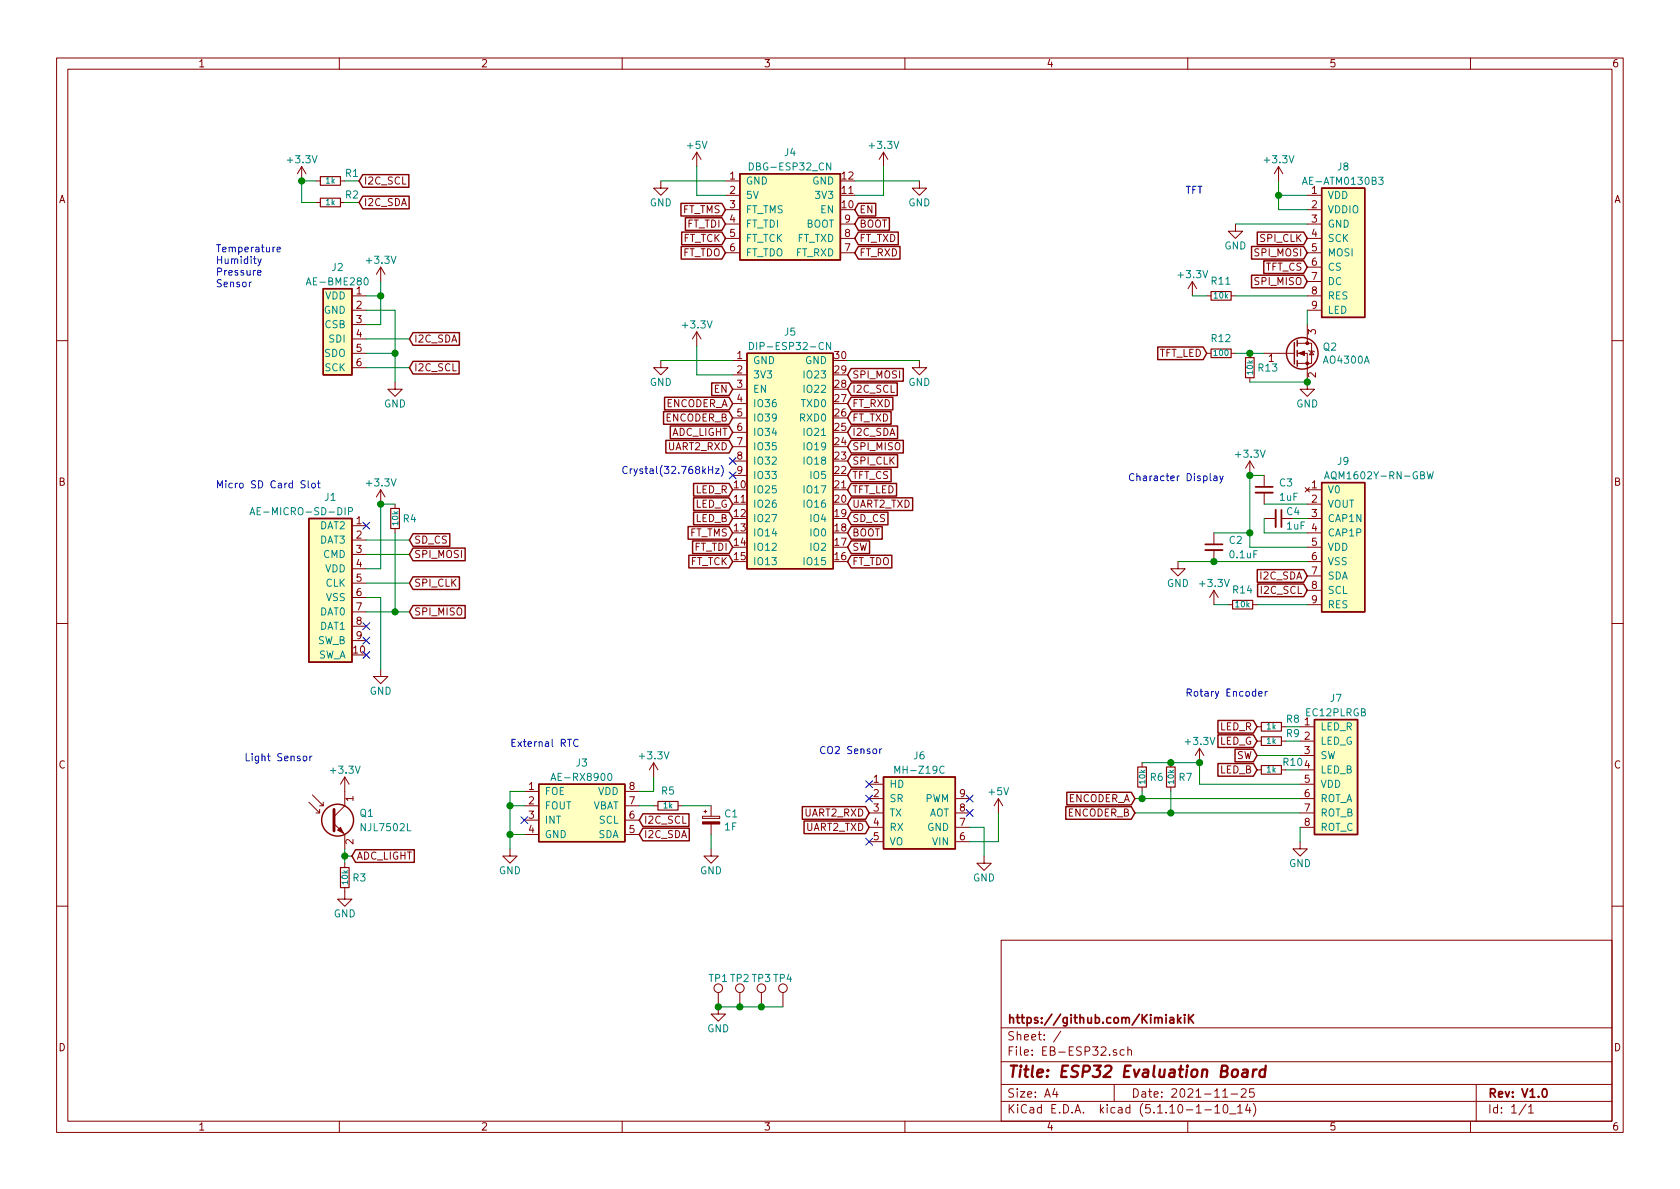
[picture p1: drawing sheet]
EESchema Schematic File Version 4
EELAYER 30 0
EELAYER END
$Descr A4 11693 8268
encoding utf-8
Sheet 1 1
Title "ESP32 Evaluation Board"
Date "2021-11-25"
Rev "V1.0"
Comp "https://github.com/KimiakiK"
Comment1 ""
Comment2 ""
Comment3 ""
Comment4 ""
$EndDescr
$Comp
L EB-ESP32:DIP-ESP32-CN J5
U 1 1
P 5500 3200
F 0 "J5" H 5500 4100 50  0000 C CNN
F 1 "DIP-ESP32-CN" H 5500 4000 50  0000 C CNN
F 2 "EB-ESP32:DIP-ESP32-CN" H 5500 3200 50  0001 C CNN
F 3 "" H 5500 3200 50  0001 C CNN
	1    5500 3200
	1    0    0    -1  
$EndComp
$Comp
L EB-ESP32:DBG-ESP32_CN J4
U 1 1
P 5500 1550
F 0 "J4" H 5500 2050 50  0000 C CNN
F 1 "DBG-ESP32_CN" H 5500 1950 50  0000 C CNN
F 2 "EB-ESP32:DBG-ESP32-CN" H 5450 1550 50  0001 C CNN
F 3 "" H 5450 1550 50  0001 C CNN
	1    5500 1550
	1    0    0    -1  
$EndComp
$Comp
L EB-ESP32:AE-ATM0130B3 J8
U 1 1
P 9350 1750
F 0 "J8" H 9350 2350 50  0000 C CNN
F 1 "AE-ATM0130B3" H 9350 2250 50  0000 C CNN
F 2 "EB-ESP32:AE-ATM0130B3" H 9350 1750 50  0001 C CNN
F 3 "" H 9350 1750 50  0001 C CNN
	1    9350 1750
	1    0    0    -1  
$EndComp
$Comp
L EB-ESP32:AE-BME280 J2
U 1 1
P 2350 2300
F 0 "J2" H 2350 2750 50  0000 C CNN
F 1 "AE-BME280" H 2350 2650 50  0000 C CNN
F 2 "EB-ESP32:AE-BME280" H 2350 2300 50  0001 C CNN
F 3 "" H 2350 2300 50  0001 C CNN
	1    2350 2300
	1    0    0    -1  
$EndComp
$Comp
L EB-ESP32:AE-MICRO-SD-DIP J1
U 1 1
P 2300 4050
F 0 "J1" H 2300 4650 50  0000 C CNN
F 1 "AE-MICRO-SD-DIP" H 2100 4550 50  0000 C CNN
F 2 "EB-ESP32:AE-MICRO-SD-DIP" H 2300 4050 50  0001 C CNN
F 3 "" H 2300 4050 50  0001 C CNN
	1    2300 4050
	1    0    0    -1  
$EndComp
$Comp
L EB-ESP32:AE-RX8900 J3
U 1 1
P 4050 5650
F 0 "J3" H 4050 6000 50  0000 C CNN
F 1 "AE-RX8900" H 4050 5900 50  0000 C CNN
F 2 "EB-ESP32:AE-RX8900" H 4050 5650 50  0001 C CNN
F 3 "" H 4050 5650 50  0001 C CNN
	1    4050 5650
	1    0    0    -1  
$EndComp
$Comp
L EB-ESP32:AQM1602Y-RN-GBW J9
U 1 1
P 9350 3800
F 0 "J9" H 9350 4400 50  0000 C CNN
F 1 "AQM1602Y-RN-GBW" H 9600 4300 50  0000 C CNN
F 2 "EB-ESP32:AQM1602Y-RN-GBW" H 9350 3800 50  0001 C CNN
F 3 "" H 9350 3800 50  0001 C CNN
	1    9350 3800
	1    0    0    -1  
$EndComp
$Comp
L EB-ESP32:EC12PLRGB J7
U 1 1
P 9300 5400
F 0 "J7" H 9300 5950 50  0000 C CNN
F 1 "EC12PLRGB" H 9300 5850 50  0000 C CNN
F 2 "EB-ESP32:EC12PLRGB" H 9300 5400 50  0001 C CNN
F 3 "" H 9300 5400 50  0001 C CNN
	1    9300 5400
	1    0    0    -1  
$EndComp
$Comp
L EB-ESP32:MH-Z19C J6
U 1 1
P 6400 5650
F 0 "J6" H 6400 6050 50  0000 C CNN
F 1 "MH-Z19C" H 6400 5950 50  0000 C CNN
F 2 "EB-ESP32:MH-Z19C" H 6400 5650 50  0001 C CNN
F 3 "" H 6400 5650 50  0001 C CNN
	1    6400 5650
	1    0    0    -1  
$EndComp
$Comp
L power:GND #PWR017
U 1 1
P 6400 2500
F 0 "#PWR017" H 6400 2250 50  0001 C CNN
F 1 "GND" H 6400 2350 50  0000 C CNN
F 2 "" H 6400 2500 50  0001 C CNN
F 3 "" H 6400 2500 50  0001 C CNN
	1    6400 2500
	1    0    0    -1  
$EndComp
$Comp
L power:+3.3V #PWR013
U 1 1
P 4850 2400
F 0 "#PWR013" H 4850 2250 50  0001 C CNN
F 1 "+3.3V" H 4850 2550 50  0000 C CNN
F 2 "" H 4850 2400 50  0001 C CNN
F 3 "" H 4850 2400 50  0001 C CNN
	1    4850 2400
	1    0    0    -1  
$EndComp
$Comp
L power:+5V #PWR019
U 1 1
P 6950 5650
F 0 "#PWR019" H 6950 5500 50  0001 C CNN
F 1 "+5V" H 6950 5800 50  0000 C CNN
F 2 "" H 6950 5650 50  0001 C CNN
F 3 "" H 6950 5650 50  0001 C CNN
	1    6950 5650
	1    0    0    -1  
$EndComp
$Comp
L Device:CP_Small C1
U 1 1
P 4950 5700
F 0 "C1" H 5038 5746 50  0000 L CNN
F 1 "1F" H 5038 5655 50  0000 L CNN
F 2 "EB-ESP32:SE-5R5-D105VY" H 4950 5700 50  0001 C CNN
F 3 "~" H 4950 5700 50  0001 C CNN
	1    4950 5700
	1    0    0    -1  
$EndComp
Text GLabel 5950 1450 2    50   Input ~ 0
EN
Text GLabel 5950 1550 2    50   Input ~ 0
BOOT
Text GLabel 5950 1650 2    50   Input ~ 0
FT_TXD
Text GLabel 5950 1750 2    50   Input ~ 0
FT_RXD
Text GLabel 5050 1450 0    50   Input ~ 0
FT_TMS
Text GLabel 5050 1550 0    50   Input ~ 0
FT_TDI
Text GLabel 5050 1650 0    50   Input ~ 0
FT_TCK
Text GLabel 5050 1750 0    50   Input ~ 0
FT_TDO
Text GLabel 5100 2700 0    50   Input ~ 0
EN
Text GLabel 5900 3700 2    50   Input ~ 0
BOOT
Text GLabel 5900 2900 2    50   Input ~ 0
FT_TXD
Text GLabel 5900 2800 2    50   Input ~ 0
FT_RXD
Text GLabel 5100 3700 0    50   Input ~ 0
FT_TMS
Text GLabel 5100 3800 0    50   Input ~ 0
FT_TDI
Text GLabel 5100 3900 0    50   Input ~ 0
FT_TCK
Text GLabel 5900 3900 2    50   Input ~ 0
FT_TDO
$Comp
L power:GND #PWR016
U 1 1
P 6400 1250
F 0 "#PWR016" H 6400 1000 50  0001 C CNN
F 1 "GND" H 6400 1100 50  0000 C CNN
F 2 "" H 6400 1250 50  0001 C CNN
F 3 "" H 6400 1250 50  0001 C CNN
	1    6400 1250
	1    0    0    -1  
$EndComp
$Comp
L power:GND #PWR010
U 1 1
P 4600 1250
F 0 "#PWR010" H 4600 1000 50  0001 C CNN
F 1 "GND" H 4600 1100 50  0000 C CNN
F 2 "" H 4600 1250 50  0001 C CNN
F 3 "" H 4600 1250 50  0001 C CNN
	1    4600 1250
	1    0    0    -1  
$EndComp
$Comp
L power:+5V #PWR012
U 1 1
P 4850 1150
F 0 "#PWR012" H 4850 1000 50  0001 C CNN
F 1 "+5V" H 4850 1300 50  0000 C CNN
F 2 "" H 4850 1150 50  0001 C CNN
F 3 "" H 4850 1150 50  0001 C CNN
	1    4850 1150
	1    0    0    -1  
$EndComp
$Comp
L power:+3.3V #PWR015
U 1 1
P 6150 1150
F 0 "#PWR015" H 6150 1000 50  0001 C CNN
F 1 "+3.3V" H 6150 1300 50  0000 C CNN
F 2 "" H 6150 1150 50  0001 C CNN
F 3 "" H 6150 1150 50  0001 C CNN
	1    6150 1150
	1    0    0    -1  
$EndComp
Wire Wire Line
	6400 1250 5950 1250
Wire Wire Line
	5050 1250 4600 1250
Wire Wire Line
	4850 1150 4850 1350
Wire Wire Line
	4850 1350 5050 1350
Wire Wire Line
	5950 1350 6150 1350
Wire Wire Line
	6150 1350 6150 1150
Text GLabel 5100 2900 0    50   Input ~ 0
ENCODER_B
Text GLabel 5100 2800 0    50   Input ~ 0
ENCODER_A
Text GLabel 5100 3000 0    50   Input ~ 0
ADC_LIGHT
Text GLabel 5100 3100 0    50   Input ~ 0
UART2_RXD
Text GLabel 5100 3400 0    50   Input ~ 0
LED_R
Text GLabel 5100 3500 0    50   Input ~ 0
LED_G
Text GLabel 5100 3600 0    50   Input ~ 0
LED_B
Text GLabel 5900 3800 2    50   Input ~ 0
SW
Text GLabel 5900 3500 2    50   Input ~ 0
UART2_TXD
Text GLabel 5900 3600 2    50   Input ~ 0
SD_CS
Text GLabel 5900 3400 2    50   Input ~ 0
TFT_LED
Text GLabel 5900 3300 2    50   Input ~ 0
TFT_CS
Text GLabel 5900 3200 2    50   Input ~ 0
SPI_CLK
Text GLabel 5900 3100 2    50   Input ~ 0
SPI_MISO
Text GLabel 5900 3000 2    50   Input ~ 0
I2C_SDA
Text GLabel 5900 2700 2    50   Input ~ 0
I2C_SCL
Text GLabel 5900 2600 2    50   Input ~ 0
SPI_MOSI
$Comp
L power:GND #PWR011
U 1 1
P 4600 2500
F 0 "#PWR011" H 4600 2250 50  0001 C CNN
F 1 "GND" H 4600 2350 50  0000 C CNN
F 2 "" H 4600 2500 50  0001 C CNN
F 3 "" H 4600 2500 50  0001 C CNN
	1    4600 2500
	1    0    0    -1  
$EndComp
Wire Wire Line
	6400 2500 5900 2500
Wire Wire Line
	5100 2500 4600 2500
Wire Wire Line
	4850 2400 4850 2600
Wire Wire Line
	4850 2600 5100 2600
$Comp
L Device:Q_Photo_NPN Q1
U 1 1
P 2300 5700
F 0 "Q1" H 2500 5750 50  0000 L CNN
F 1 "NJL7502L" H 2500 5650 50  0000 L CNN
F 2 "EB-ESP32:NJL7502L" H 2500 5800 50  0001 C CNN
F 3 "~" H 2300 5700 50  0001 C CNN
	1    2300 5700
	1    0    0    -1  
$EndComp
$Comp
L power:+3.3V #PWR02
U 1 1
P 2400 5500
F 0 "#PWR02" H 2400 5350 50  0001 C CNN
F 1 "+3.3V" H 2400 5650 50  0000 C CNN
F 2 "" H 2400 5500 50  0001 C CNN
F 3 "" H 2400 5500 50  0001 C CNN
	1    2400 5500
	1    0    0    -1  
$EndComp
$Comp
L Device:R_Small R3
U 1 1
P 2400 6100
F 0 "R3" H 2450 6100 50  0000 L CNN
F 1 "10k" V 2400 6100 40  0000 C CNN
F 2 "EB-ESP32:1608Metric" H 2400 6100 50  0001 C CNN
F 3 "~" H 2400 6100 50  0001 C CNN
	1    2400 6100
	1    0    0    -1  
$EndComp
Text GLabel 2450 5950 2    50   Input ~ 0
ADC_LIGHT
Wire Wire Line
	2400 5900 2400 5950
Wire Wire Line
	2450 5950 2400 5950
Connection ~ 2400 5950
Wire Wire Line
	2400 5950 2400 6000
$Comp
L power:GND #PWR03
U 1 1
P 2400 6200
F 0 "#PWR03" H 2400 5950 50  0001 C CNN
F 1 "GND" H 2400 6050 50  0000 C CNN
F 2 "" H 2400 6200 50  0001 C CNN
F 3 "" H 2400 6200 50  0001 C CNN
	1    2400 6200
	1    0    0    -1  
$EndComp
$Comp
L power:+3.3V #PWR024
U 1 1
P 8900 1250
F 0 "#PWR024" H 8900 1100 50  0001 C CNN
F 1 "+3.3V" H 8900 1400 50  0000 C CNN
F 2 "" H 8900 1250 50  0001 C CNN
F 3 "" H 8900 1250 50  0001 C CNN
	1    8900 1250
	1    0    0    -1  
$EndComp
Wire Wire Line
	9100 1450 8900 1450
Wire Wire Line
	8900 1450 8900 1350
Connection ~ 8900 1350
Wire Wire Line
	8900 1350 8900 1250
Wire Wire Line
	8900 1350 9100 1350
Text GLabel 9100 1650 0    50   Input ~ 0
SPI_CLK
Text GLabel 9100 1750 0    50   Input ~ 0
SPI_MOSI
Text GLabel 9100 1850 0    50   Input ~ 0
TFT_CS
Text GLabel 9100 1950 0    50   Input ~ 0
SPI_MISO
$Comp
L Device:R_Small R11
U 1 1
P 8500 2050
F 0 "R11" V 8600 2050 50  0000 C CNN
F 1 "10k" V 8500 2050 40  0000 C CNN
F 2 "EB-ESP32:1608Metric" H 8500 2050 50  0001 C CNN
F 3 "~" H 8500 2050 50  0001 C CNN
	1    8500 2050
	0    -1   -1   0   
$EndComp
$Comp
L power:+3.3V #PWR022
U 1 1
P 8300 2050
F 0 "#PWR022" H 8300 1900 50  0001 C CNN
F 1 "+3.3V" H 8300 2200 50  0000 C CNN
F 2 "" H 8300 2050 50  0001 C CNN
F 3 "" H 8300 2050 50  0001 C CNN
	1    8300 2050
	1    0    0    -1  
$EndComp
Wire Wire Line
	8400 2050 8300 2050
$Comp
L Device:Q_NMOS_GSD Q2
U 1 1
P 9000 2450
F 0 "Q2" H 9205 2496 50  0000 L CNN
F 1 "AO4300A" H 9205 2405 50  0000 L CNN
F 2 "EB-ESP32:SOT-23" H 9200 2550 50  0001 C CNN
F 3 "~" H 9000 2450 50  0001 C CNN
	1    9000 2450
	1    0    0    -1  
$EndComp
$Comp
L Device:R_Small R12
U 1 1
P 8500 2450
F 0 "R12" V 8600 2450 50  0000 C CNN
F 1 "100" V 8500 2450 40  0000 C CNN
F 2 "EB-ESP32:1608Metric" H 8500 2450 50  0001 C CNN
F 3 "~" H 8500 2450 50  0001 C CNN
	1    8500 2450
	0    -1   -1   0   
$EndComp
$Comp
L Device:R_Small R13
U 1 1
P 8700 2550
F 0 "R13" H 8750 2550 50  0000 L CNN
F 1 "10k" V 8700 2550 40  0000 C CNN
F 2 "EB-ESP32:1608Metric" H 8700 2550 50  0001 C CNN
F 3 "~" H 8700 2550 50  0001 C CNN
	1    8700 2550
	1    0    0    -1  
$EndComp
$Comp
L power:GND #PWR025
U 1 1
P 9100 2650
F 0 "#PWR025" H 9100 2400 50  0001 C CNN
F 1 "GND" H 9100 2500 50  0000 C CNN
F 2 "" H 9100 2650 50  0001 C CNN
F 3 "" H 9100 2650 50  0001 C CNN
	1    9100 2650
	1    0    0    -1  
$EndComp
Wire Wire Line
	8700 2650 9100 2650
Connection ~ 9100 2650
Wire Wire Line
	8800 2450 8700 2450
Connection ~ 8700 2450
Wire Wire Line
	8700 2450 8600 2450
Text GLabel 8400 2450 0    50   Input ~ 0
TFT_LED
Wire Wire Line
	9100 2150 9100 2250
Wire Wire Line
	8600 2050 9100 2050
$Comp
L power:GND #PWR023
U 1 1
P 8600 1550
F 0 "#PWR023" H 8600 1300 50  0001 C CNN
F 1 "GND" H 8600 1400 50  0000 C CNN
F 2 "" H 8600 1550 50  0001 C CNN
F 3 "" H 8600 1550 50  0001 C CNN
	1    8600 1550
	1    0    0    -1  
$EndComp
Wire Wire Line
	9100 1550 8600 1550
$Comp
L power:+3.3V #PWR04
U 1 1
P 2650 1950
F 0 "#PWR04" H 2650 1800 50  0001 C CNN
F 1 "+3.3V" H 2650 2100 50  0000 C CNN
F 2 "" H 2650 1950 50  0001 C CNN
F 3 "" H 2650 1950 50  0001 C CNN
	1    2650 1950
	1    0    0    -1  
$EndComp
Wire Wire Line
	2550 2050 2650 2050
Wire Wire Line
	2650 2050 2650 1950
Wire Wire Line
	2550 2250 2650 2250
Wire Wire Line
	2650 2250 2650 2050
Connection ~ 2650 2050
$Comp
L power:GND #PWR07
U 1 1
P 2750 2650
F 0 "#PWR07" H 2750 2400 50  0001 C CNN
F 1 "GND" H 2750 2500 50  0000 C CNN
F 2 "" H 2750 2650 50  0001 C CNN
F 3 "" H 2750 2650 50  0001 C CNN
	1    2750 2650
	1    0    0    -1  
$EndComp
Wire Wire Line
	2550 2150 2750 2150
Wire Wire Line
	2750 2150 2750 2450
Wire Wire Line
	2550 2450 2750 2450
Connection ~ 2750 2450
Wire Wire Line
	2750 2450 2750 2650
Text GLabel 2850 2550 2    50   Input ~ 0
I2C_SCL
Text GLabel 2850 2350 2    50   Input ~ 0
I2C_SDA
Wire Wire Line
	2850 2350 2550 2350
Wire Wire Line
	2550 2550 2850 2550
$Comp
L Device:C_Small C4
U 1 1
P 8900 3600
F 0 "C4" V 8850 3650 50  0000 L CNN
F 1 "1uF" V 8950 3650 50  0000 L CNN
F 2 "EB-ESP32:1608Metric" H 8900 3600 50  0001 C CNN
F 3 "~" H 8900 3600 50  0001 C CNN
	1    8900 3600
	0    1    1    0   
$EndComp
Wire Wire Line
	9100 3600 9000 3600
Wire Wire Line
	8800 3600 8800 3700
Wire Wire Line
	8800 3700 9100 3700
$Comp
L Device:C_Small C3
U 1 1
P 8800 3400
F 0 "C3" H 8900 3450 50  0000 L CNN
F 1 "1uF" H 8900 3350 50  0000 L CNN
F 2 "EB-ESP32:1608Metric" H 8800 3400 50  0001 C CNN
F 3 "~" H 8800 3400 50  0001 C CNN
	1    8800 3400
	1    0    0    -1  
$EndComp
$Comp
L Device:C_Small C2
U 1 1
P 8450 3800
F 0 "C2" H 8550 3850 50  0000 L CNN
F 1 "0.1uF" H 8550 3750 50  0000 L CNN
F 2 "EB-ESP32:1608Metric" H 8450 3800 50  0001 C CNN
F 3 "~" H 8450 3800 50  0001 C CNN
	1    8450 3800
	1    0    0    -1  
$EndComp
$Comp
L power:+3.3V #PWR028
U 1 1
P 8700 3300
F 0 "#PWR028" H 8700 3150 50  0001 C CNN
F 1 "+3.3V" H 8700 3450 50  0000 C CNN
F 2 "" H 8700 3300 50  0001 C CNN
F 3 "" H 8700 3300 50  0001 C CNN
	1    8700 3300
	1    0    0    -1  
$EndComp
Wire Wire Line
	8700 3800 8700 3700
Wire Wire Line
	8800 3300 8700 3300
Connection ~ 8700 3300
Wire Wire Line
	8800 3500 9100 3500
Wire Wire Line
	8450 3700 8700 3700
Connection ~ 8700 3700
Wire Wire Line
	8700 3700 8700 3300
Wire Wire Line
	8450 3900 9100 3900
Wire Wire Line
	8700 3800 9100 3800
Text GLabel 9100 4000 0    50   Input ~ 0
I2C_SDA
Text GLabel 9100 4100 0    50   Input ~ 0
I2C_SCL
$Comp
L Device:R_Small R14
U 1 1
P 8650 4200
F 0 "R14" V 8750 4200 50  0000 C CNN
F 1 "10k" V 8650 4200 40  0000 C CNN
F 2 "EB-ESP32:1608Metric" H 8650 4200 50  0001 C CNN
F 3 "~" H 8650 4200 50  0001 C CNN
	1    8650 4200
	0    -1   -1   0   
$EndComp
$Comp
L power:+3.3V #PWR027
U 1 1
P 8450 4200
F 0 "#PWR027" H 8450 4050 50  0001 C CNN
F 1 "+3.3V" H 8450 4350 50  0000 C CNN
F 2 "" H 8450 4200 50  0001 C CNN
F 3 "" H 8450 4200 50  0001 C CNN
	1    8450 4200
	1    0    0    -1  
$EndComp
Wire Wire Line
	8550 4200 8450 4200
Wire Wire Line
	9100 4200 8750 4200
NoConn ~ 3650 5700
$Comp
L power:GND #PWR08
U 1 1
P 3550 5900
F 0 "#PWR08" H 3550 5650 50  0001 C CNN
F 1 "GND" H 3550 5750 50  0000 C CNN
F 2 "" H 3550 5900 50  0001 C CNN
F 3 "" H 3550 5900 50  0001 C CNN
	1    3550 5900
	1    0    0    -1  
$EndComp
Wire Wire Line
	3650 5500 3550 5500
Wire Wire Line
	3550 5500 3550 5600
Wire Wire Line
	3650 5800 3550 5800
Connection ~ 3550 5800
Wire Wire Line
	3550 5800 3550 5900
Wire Wire Line
	3650 5600 3550 5600
Connection ~ 3550 5600
Wire Wire Line
	3550 5600 3550 5800
Text GLabel 4450 5700 2    50   Input ~ 0
I2C_SCL
Text GLabel 4450 5800 2    50   Input ~ 0
I2C_SDA
$Comp
L power:+3.3V #PWR09
U 1 1
P 4550 5400
F 0 "#PWR09" H 4550 5250 50  0001 C CNN
F 1 "+3.3V" H 4550 5550 50  0000 C CNN
F 2 "" H 4550 5400 50  0001 C CNN
F 3 "" H 4550 5400 50  0001 C CNN
	1    4550 5400
	1    0    0    -1  
$EndComp
$Comp
L Device:R_Small R5
U 1 1
P 4650 5600
F 0 "R5" V 4750 5600 50  0000 C CNN
F 1 "1k" V 4650 5600 40  0000 C CNN
F 2 "EB-ESP32:1608Metric" H 4650 5600 50  0001 C CNN
F 3 "~" H 4650 5600 50  0001 C CNN
	1    4650 5600
	0    -1   -1   0   
$EndComp
Wire Wire Line
	4450 5500 4550 5500
Wire Wire Line
	4550 5500 4550 5400
Wire Wire Line
	4550 5600 4450 5600
Wire Wire Line
	4750 5600 4950 5600
$Comp
L power:GND #PWR014
U 1 1
P 4950 5900
F 0 "#PWR014" H 4950 5650 50  0001 C CNN
F 1 "GND" H 4950 5750 50  0000 C CNN
F 2 "" H 4950 5900 50  0001 C CNN
F 3 "" H 4950 5900 50  0001 C CNN
	1    4950 5900
	1    0    0    -1  
$EndComp
Wire Wire Line
	4950 5800 4950 5900
NoConn ~ 6050 5450
NoConn ~ 6050 5550
NoConn ~ 6750 5550
NoConn ~ 6750 5650
NoConn ~ 6050 5850
$Comp
L power:GND #PWR018
U 1 1
P 6850 5950
F 0 "#PWR018" H 6850 5700 50  0001 C CNN
F 1 "GND" H 6850 5800 50  0000 C CNN
F 2 "" H 6850 5950 50  0001 C CNN
F 3 "" H 6850 5950 50  0001 C CNN
	1    6850 5950
	1    0    0    -1  
$EndComp
Wire Wire Line
	6750 5850 6950 5850
Wire Wire Line
	6950 5850 6950 5650
Wire Wire Line
	6750 5750 6850 5750
Wire Wire Line
	6850 5750 6850 5950
Text GLabel 6050 5650 0    50   Input ~ 0
UART2_RXD
Text GLabel 6050 5750 0    50   Input ~ 0
UART2_TXD
NoConn ~ 2550 4550
NoConn ~ 2550 4450
NoConn ~ 2550 4350
NoConn ~ 2550 3650
Text GLabel 2850 3750 2    50   Input ~ 0
SD_CS
Text GLabel 2850 3850 2    50   Input ~ 0
SPI_MOSI
Text GLabel 2850 4250 2    50   Input ~ 0
SPI_MISO
Text GLabel 2850 4050 2    50   Input ~ 0
SPI_CLK
$Comp
L power:+3.3V #PWR05
U 1 1
P 2650 3500
F 0 "#PWR05" H 2650 3350 50  0001 C CNN
F 1 "+3.3V" H 2650 3650 50  0000 C CNN
F 2 "" H 2650 3500 50  0001 C CNN
F 3 "" H 2650 3500 50  0001 C CNN
	1    2650 3500
	1    0    0    -1  
$EndComp
$Comp
L power:GND #PWR06
U 1 1
P 2650 4650
F 0 "#PWR06" H 2650 4400 50  0001 C CNN
F 1 "GND" H 2650 4500 50  0000 C CNN
F 2 "" H 2650 4650 50  0001 C CNN
F 3 "" H 2650 4650 50  0001 C CNN
	1    2650 4650
	1    0    0    -1  
$EndComp
Wire Wire Line
	2550 4150 2650 4150
Wire Wire Line
	2650 4150 2650 4650
Wire Wire Line
	2550 3950 2650 3950
$Comp
L Device:R_Small R4
U 1 1
P 2750 3600
F 0 "R4" H 2800 3600 50  0000 L CNN
F 1 "10k" V 2750 3600 40  0000 C CNN
F 2 "EB-ESP32:1608Metric" H 2750 3600 50  0001 C CNN
F 3 "~" H 2750 3600 50  0001 C CNN
	1    2750 3600
	1    0    0    -1  
$EndComp
Wire Wire Line
	2650 3500 2650 3950
Wire Wire Line
	2650 3500 2750 3500
Connection ~ 2650 3500
Wire Wire Line
	2750 3700 2750 4250
Wire Wire Line
	2750 4250 2850 4250
Wire Wire Line
	2750 4250 2550 4250
Connection ~ 2750 4250
Wire Wire Line
	2850 4050 2550 4050
Wire Wire Line
	2850 3850 2550 3850
Wire Wire Line
	2550 3750 2850 3750
$Comp
L Device:R_Small R8
U 1 1
P 8850 5050
F 0 "R8" V 8900 4900 50  0000 C CNN
F 1 "1k" V 8850 5050 40  0000 C CNN
F 2 "EB-ESP32:1608Metric" H 8850 5050 50  0001 C CNN
F 3 "~" H 8850 5050 50  0001 C CNN
	1    8850 5050
	0    -1   -1   0   
$EndComp
$Comp
L Device:R_Small R9
U 1 1
P 8850 5150
F 0 "R9" V 8900 5000 50  0000 C CNN
F 1 "1k" V 8850 5150 40  0000 C CNN
F 2 "EB-ESP32:1608Metric" H 8850 5150 50  0001 C CNN
F 3 "~" H 8850 5150 50  0001 C CNN
	1    8850 5150
	0    -1   -1   0   
$EndComp
$Comp
L Device:R_Small R10
U 1 1
P 8850 5350
F 0 "R10" V 8900 5200 50  0000 C CNN
F 1 "1k" V 8850 5350 40  0000 C CNN
F 2 "EB-ESP32:1608Metric" H 8850 5350 50  0001 C CNN
F 3 "~" H 8850 5350 50  0001 C CNN
	1    8850 5350
	0    -1   -1   0   
$EndComp
Text GLabel 8750 5050 0    50   Input ~ 0
LED_R
Text GLabel 8750 5150 0    50   Input ~ 0
LED_G
Text GLabel 8750 5350 0    50   Input ~ 0
LED_B
Text GLabel 8750 5250 0    50   Input ~ 0
SW
Wire Wire Line
	9050 5250 8750 5250
$Comp
L power:+3.3V #PWR020
U 1 1
P 8350 5300
F 0 "#PWR020" H 8350 5150 50  0001 C CNN
F 1 "+3.3V" H 8350 5450 50  0000 C CNN
F 2 "" H 8350 5300 50  0001 C CNN
F 3 "" H 8350 5300 50  0001 C CNN
	1    8350 5300
	1    0    0    -1  
$EndComp
Wire Wire Line
	9050 5450 8350 5450
$Comp
L power:GND #PWR021
U 1 1
P 9050 5850
F 0 "#PWR021" H 9050 5600 50  0001 C CNN
F 1 "GND" H 9050 5700 50  0000 C CNN
F 2 "" H 9050 5850 50  0001 C CNN
F 3 "" H 9050 5850 50  0001 C CNN
	1    9050 5850
	1    0    0    -1  
$EndComp
Wire Wire Line
	9050 5750 9050 5850
Text GLabel 7900 5550 0    50   Input ~ 0
ENCODER_A
Text GLabel 7900 5650 0    50   Input ~ 0
ENCODER_B
$Comp
L Device:R_Small R6
U 1 1
P 7950 5400
F 0 "R6" H 8000 5400 50  0000 L CNN
F 1 "10k" V 7950 5400 40  0000 C CNN
F 2 "EB-ESP32:1608Metric" H 7950 5400 50  0001 C CNN
F 3 "~" H 7950 5400 50  0001 C CNN
	1    7950 5400
	1    0    0    -1  
$EndComp
$Comp
L Device:R_Small R7
U 1 1
P 8150 5400
F 0 "R7" H 8200 5400 50  0000 L CNN
F 1 "10k" V 8150 5400 40  0000 C CNN
F 2 "EB-ESP32:1608Metric" H 8150 5400 50  0001 C CNN
F 3 "~" H 8150 5400 50  0001 C CNN
	1    8150 5400
	1    0    0    -1  
$EndComp
Connection ~ 8150 5300
Wire Wire Line
	8150 5300 7950 5300
Wire Wire Line
	8150 5300 8350 5300
Wire Wire Line
	8350 5300 8350 5450
Connection ~ 8350 5300
Wire Wire Line
	7950 5500 7950 5550
Wire Wire Line
	7950 5550 7900 5550
Wire Wire Line
	7950 5550 9050 5550
Connection ~ 7950 5550
Wire Wire Line
	9050 5650 8150 5650
Wire Wire Line
	8150 5500 8150 5650
Connection ~ 8150 5650
Wire Wire Line
	8150 5650 7900 5650
Wire Wire Line
	9050 5050 8950 5050
Wire Wire Line
	9050 5150 8950 5150
Wire Wire Line
	9050 5350 8950 5350
Text Notes 1500 2000 0    50   ~ 0
Temperature\nHumidity\nPressure\nSensor
Text Notes 1500 3400 0    50   ~ 0
Micro SD Card Slot
Text Notes 1700 5300 0    50   ~ 0
Light Sensor
Text Notes 3550 5200 0    50   ~ 0
External RTC
Text Notes 5700 5250 0    50   ~ 0
CO2 Sensor
Text Notes 8250 1350 0    50   ~ 0
TFT
Text Notes 7850 3350 0    50   ~ 0
Character Display
Text Notes 8250 4850 0    50   ~ 0
Rotary Encoder
$Comp
L power:GND #PWR026
U 1 1
P 8200 3900
F 0 "#PWR026" H 8200 3650 50  0001 C CNN
F 1 "GND" H 8200 3750 50  0000 C CNN
F 2 "" H 8200 3900 50  0001 C CNN
F 3 "" H 8200 3900 50  0001 C CNN
	1    8200 3900
	1    0    0    -1  
$EndComp
Wire Wire Line
	8450 3900 8200 3900
Connection ~ 8450 3900
NoConn ~ 5100 3200
NoConn ~ 5100 3300
Text Notes 5050 3300 2    50   ~ 0
Crystal(32.768kHz)
$Comp
L Device:R_Small R2
U 1 1
P 2300 1400
F 0 "R2" V 2350 1250 50  0000 C CNN
F 1 "1k" V 2300 1400 40  0000 C CNN
F 2 "EB-ESP32:1608Metric" H 2300 1400 50  0001 C CNN
F 3 "~" H 2300 1400 50  0001 C CNN
	1    2300 1400
	0    -1   -1   0   
$EndComp
Connection ~ 2100 1250
Wire Wire Line
	2100 1400 2200 1400
Wire Wire Line
	2100 1250 2100 1400
Wire Wire Line
	2100 1250 2200 1250
Wire Wire Line
	2500 1400 2400 1400
Wire Wire Line
	2500 1250 2400 1250
$Comp
L power:+3.3V #PWR01
U 1 1
P 2100 1250
F 0 "#PWR01" H 2100 1100 50  0001 C CNN
F 1 "+3.3V" H 2100 1400 50  0000 C CNN
F 2 "" H 2100 1250 50  0001 C CNN
F 3 "" H 2100 1250 50  0001 C CNN
	1    2100 1250
	1    0    0    -1  
$EndComp
Text GLabel 2500 1250 2    50   Input ~ 0
I2C_SCL
Text GLabel 2500 1400 2    50   Input ~ 0
I2C_SDA
$Comp
L Device:R_Small R1
U 1 1
P 2300 1250
F 0 "R1" V 2350 1100 50  0000 C CNN
F 1 "1k" V 2300 1250 40  0000 C CNN
F 2 "EB-ESP32:1608Metric" H 2300 1250 50  0001 C CNN
F 3 "~" H 2300 1250 50  0001 C CNN
	1    2300 1250
	0    -1   -1   0   
$EndComp
$Comp
L Connector:TestPoint TP1
U 1 1
P 5000 7000
F 0 "TP1" H 5000 7200 50  0000 C CNN
F 1 "TestPoint" H 5058 7027 50  0001 L CNN
F 2 "EB-ESP32:GND_PAD" H 5200 7000 50  0001 C CNN
F 3 "~" H 5200 7000 50  0001 C CNN
	1    5000 7000
	1    0    0    -1  
$EndComp
$Comp
L Connector:TestPoint TP2
U 1 1
P 5150 7000
F 0 "TP2" H 5150 7200 50  0000 C CNN
F 1 "TestPoint" H 5208 7027 50  0001 L CNN
F 2 "EB-ESP32:GND_PAD" H 5350 7000 50  0001 C CNN
F 3 "~" H 5350 7000 50  0001 C CNN
	1    5150 7000
	1    0    0    -1  
$EndComp
$Comp
L Connector:TestPoint TP3
U 1 1
P 5300 7000
F 0 "TP3" H 5300 7200 50  0000 C CNN
F 1 "TestPoint" H 5358 7027 50  0001 L CNN
F 2 "EB-ESP32:GND_PAD" H 5500 7000 50  0001 C CNN
F 3 "~" H 5500 7000 50  0001 C CNN
	1    5300 7000
	1    0    0    -1  
$EndComp
$Comp
L Connector:TestPoint TP4
U 1 1
P 5450 7000
F 0 "TP4" H 5450 7200 50  0000 C CNN
F 1 "TestPoint" H 5508 7027 50  0001 L CNN
F 2 "EB-ESP32:GND_PAD" H 5650 7000 50  0001 C CNN
F 3 "~" H 5650 7000 50  0001 C CNN
	1    5450 7000
	1    0    0    -1  
$EndComp
Wire Wire Line
	5450 7000 5300 7000
Connection ~ 5150 7000
Wire Wire Line
	5150 7000 5000 7000
Connection ~ 5300 7000
Wire Wire Line
	5300 7000 5150 7000
$Comp
L power:GND #PWR029
U 1 1
P 5000 7000
F 0 "#PWR029" H 5000 6750 50  0001 C CNN
F 1 "GND" H 5000 6850 50  0000 C CNN
F 2 "" H 5000 7000 50  0001 C CNN
F 3 "" H 5000 7000 50  0001 C CNN
	1    5000 7000
	1    0    0    -1  
$EndComp
Connection ~ 5000 7000
$EndSCHEMATC
